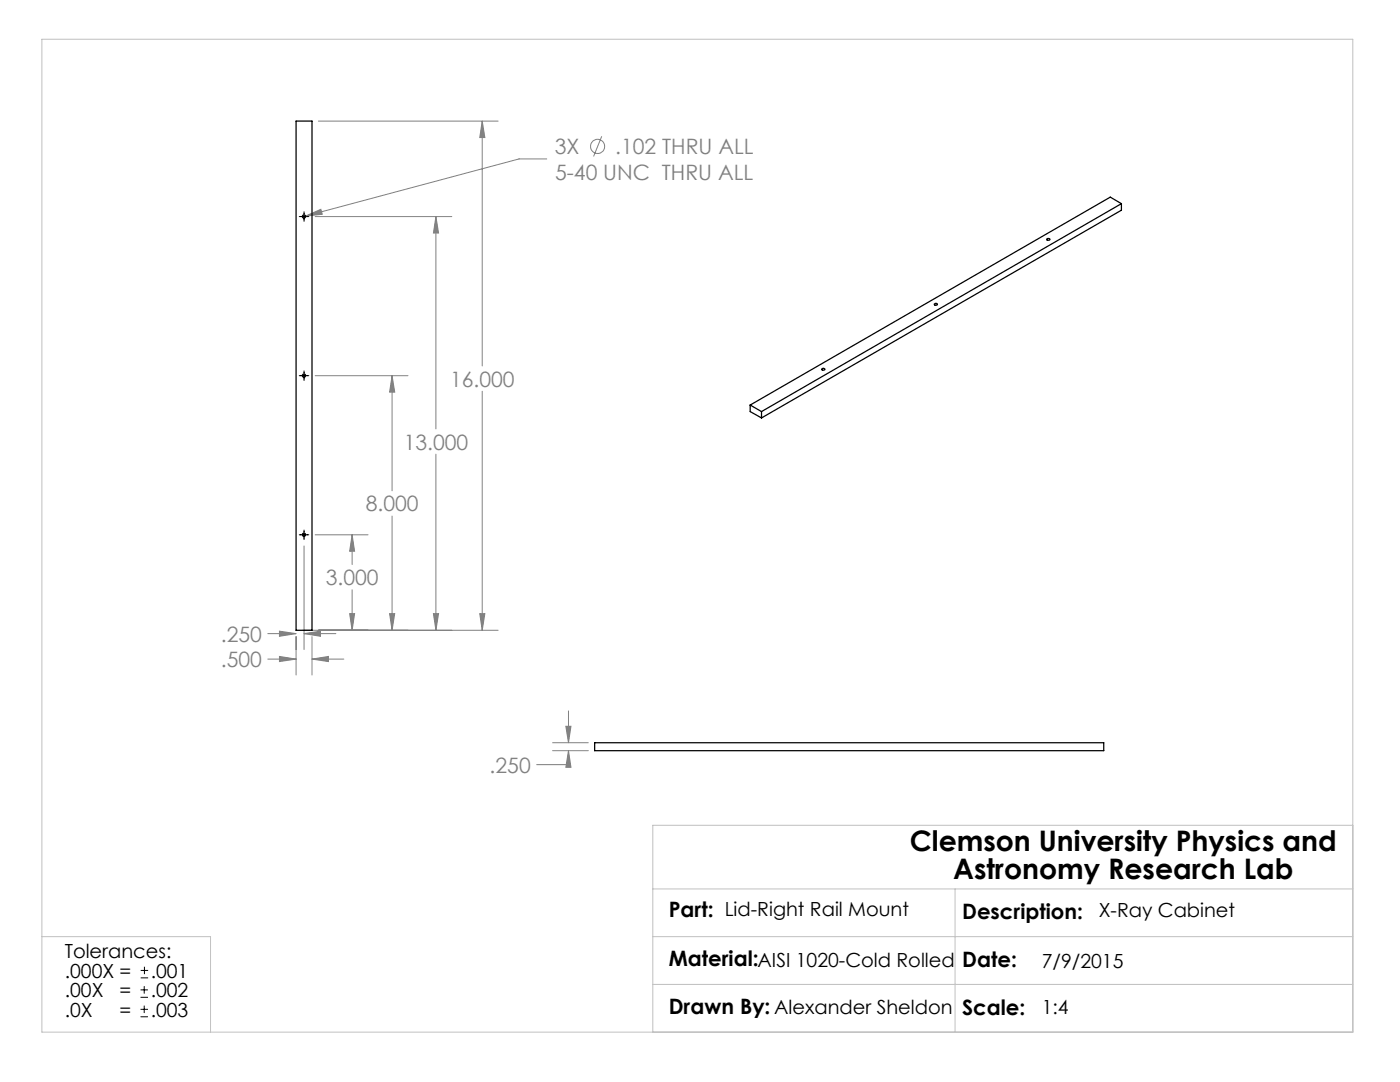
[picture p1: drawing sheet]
<svg xmlns="http://www.w3.org/2000/svg" width="279mm" height="216mm" viewBox="0 0 279 216" stroke-linecap="round" stroke-linejoin="round" font-family="sans-serif">
<g fill="none" stroke="#808080" stroke-width=".2">
<path d="M63.5 24.2h35.9M96.2 24.2l.6 3.2h-1.1zM96.2 24.2v48.8M109.1 31.7h-5.5l-42.6 11.4M120.1 27.2l-1.6 4M61 43.1l3-1.3 .3 1zM62.9 43.2h27.3M87 43.2l.5 3.3h-1zM87 43.2v42.4M62.9 75h18.5M78.2 75l.6 3.2h-1zM78.2 75v22.9"/>
<path d="M96.2 78.1v47.7M87 90.6v35.2M60.7 108.9v20.7M62.9 106.7h10.5M70.3 106.7l.5 3.3h-1zM70.3 106.7v5.9M70.3 117.7v8.1M78.2 103v22.8M53.4 126.4h5.7M53.4 131.5h5.7M55.8 125.9l3.3 .5-3.3 .6zM55.8 131l3.3 .5-3.3 .5z"/>
<path d="M59.1 127v7.7M60.4 125.8h39M60.7 126.4l3.3-.5v1.1zM60.7 126.4h6.3M62.3 131.5l3.2-.5v1zM62.3 127v7.7M62.3 131.5h6.3M69.8 122.4h1l-.5 3.4zM77.8 122.4h1l-.6 3.4zM86.5 122.4h1l-.5 3.4zM95.7 122.4h1.1l-.6 3.4zM110.3 149.8h7.1"/>
<path d="M110.3 148.2h7.1M112.9 144.9h1l-.4 3.3zM113.5 149.8l.4 3.3h-1zM113.5 149.8v2.8h-6.4M113.5 141.9v6.3"/>
<circle cx="119.3" cy="29.2" r="1.41"/>
</g>
<g fill="none" stroke="#000" stroke-width=".2">
<path d="M59.7 43.2h1.9M60.7 42.3v1.9M59.7 75h1.9M60.7 74v1.9M59.7 106.7h1.9M60.7 105.8v1.9M28 199h1.5M28 197.5h1.5M28.1 195.1h1.5M28.1 193.6h1.5M28.8 196.8v1.5M28.8 192.9v1.5"/>
<path d="M28 202.9h1.5M28 201.4h1.5M28.8 200.7v1.4"/>
</g>
<path d="M8.4 7.8h261.6v198.2h-261.6zM130.3 177.4h139.7M190.6 177.4v28.6M270 164.7h-139.7v41.3M8.4 186.9h33.6v19.1M130.3 186.9h139.7M130.3 196.4h139.7" fill="none" stroke="#c0c0c0" stroke-width=".2"/>
<path d="M60.7 126.4l3.3-.5v1.1zM55.8 125.9l3.3 .5-3.3 .6zM62.3 131.5l3.2-.5v1zM55.8 131l3.3 .5-3.3 .5zM69.8 122.4h1l-.5 3.4zM70.3 106.7l.5 3.3h-1zM78.2 75l.6 3.2h-1zM77.8 122.4h1l-.6 3.4zM87 43.2l.5 3.3h-1zM86.5 122.4h1l-.5 3.4zM95.7 122.4h1.1l-.6 3.4zM96.2 24.2l.6 3.2h-1.1zM61 43.1l3.3-.3-.3-1zM113.5 149.8l.4 3.3h-1zM112.9 144.9h1l-.4 3.3z" fill="#808080"/>
<g fill="none" stroke="#000" stroke-width=".25">
<path d="M59.1 24.2h3.2v101.6h-3.2zM208.9 47.7a.29 .29 0 0 1 .4-.1 .29 .29 0 0 1 .1 .3h-.4zM223.8 40.6v1.3l-71.8 41.5M223.8 40.6l-71.8 41.5M223.8 40.6l-2.2-1.3-71.9 41.5M164 73.6a.33 .33 0 0 1 .4-.1 .33 .33 0 0 1 .2 .3 .33 .33 0 0 1-.3 .1 .33 .33 0 0 1-.3-.3zM186.5 60.6a.29 .29 0 0 1 .3-.1 .29 .29 0 0 1 .2 .4h-.5zM149.7 80.8l2.3 1.3M149.7 80.8v1.3l2.3 1.3M152 82.1v1.3M118.7 148.2h101.6v1.6h-101.6z"/>
<circle cx="60.7" cy="43.2" r=".33"/>
<circle cx="60.7" cy="75" r=".33"/>
<circle cx="60.7" cy="106.7" r=".33"/>
</g>
<g font-size="5.6">
<text x="181.6" y="169.8">Clemson University Physics and</text>
<text x="190.2" y="175.5">Astronomy Research Lab</text>
</g>
<g font-size="4.2" fill="#808080">
<text x="110.7" y="30.7">3X</text>
<text x="110.8" y="35.8">5-40 UNC THRU ALL</text>
<text x="122.8" y="30.7">.102 THRU ALL</text>
<text x="89.8" y="77.1">16.000</text>
<text x="80.6" y="89.7">13.000</text>
<text x="73" y="102">8.000</text>
<text x="65" y="116.8">3.000</text>
<text x="44.1" y="128">.250</text>
<text x="44.1" y="133.1">.500</text>
<text x="97.7" y="154.2">.250</text>
</g>
<g font-size="4.2">
<text x="133.5" y="183.1">Part: Lid-Right Rail Mount</text>
<text x="192" y="183.3">Description:</text>
<text x="133.5" y="192.7">Material:AISI 1020-Cold Rolled</text>
<text x="192" y="192.9">Date:</text>
<text x="133.5" y="202.3">Drawn By: Alexander Sheldon</text>
<text x="192" y="202.5">Scale:</text>
</g>
<g font-size="3.9">
<text x="219.3" y="183.1">X-Ray Cabinet</text>
<text x="12.9" y="191.2">Tolerances:</text>
<text x="12.9" y="195.1">.000X =</text>
<text x="30.1" y="195.1">.001</text>
<text x="207.9" y="193.1">7/9/2015</text>
<text x="12.9" y="199">.00X</text>
<text x="12.9" y="202.8">.0X</text>
<text x="23.9" y="202.8">=</text>
<text x="23.9" y="199">=</text>
<text x="30.1" y="202.8">.003</text>
<text x="30.1" y="199">.002</text>
<text x="207.9" y="202.3">1:4</text>
</g>
</svg>
